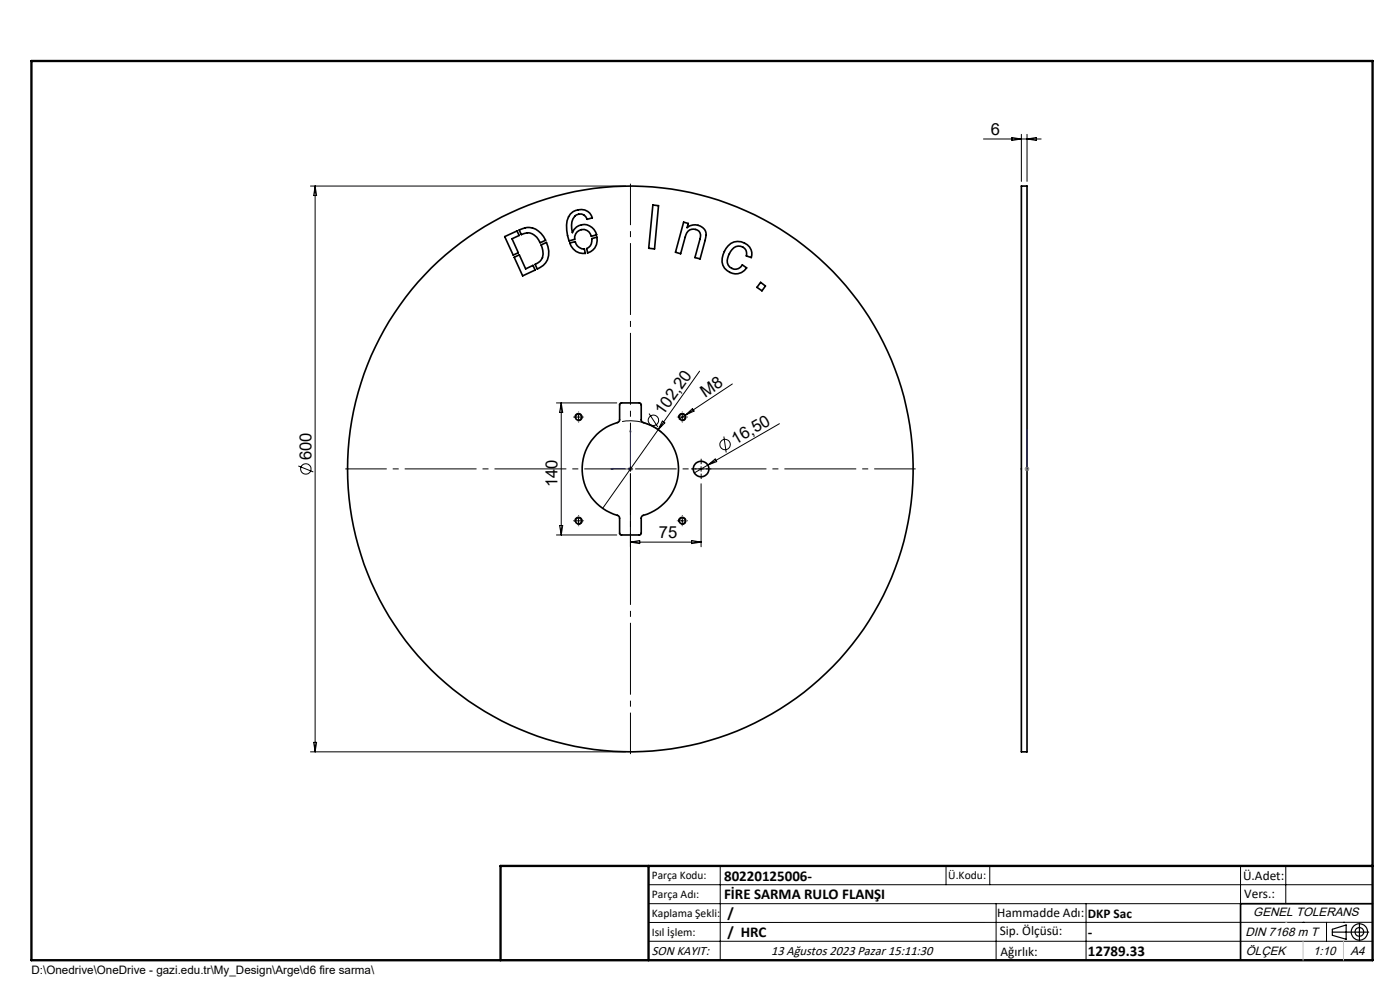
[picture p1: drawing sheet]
<svg xmlns="http://www.w3.org/2000/svg" width="297mm" height="210mm" viewBox="0 0 297 210" stroke-linecap="round" stroke-linejoin="round" font-family="sans-serif">
<g fill="none" stroke="#000" stroke-width=".35">
<path d="M216.7 39.5h1.2v120h-1.2zM107.1 50.2l2.6-1.2 .4 .9-1.5 .8 1.4 2.9-1.1 .5zM109.1 54.6l1.1-.5 1.3 2.9 1.6-.7 .4 1-2.6 1.2zM110.1 48.8a3.8 3.8 0 0 1 5.6 2.2l-1.1 .5a2.73 2.73 0 0 0-4-1.7zM114.8 52l1.1-.6a3.8 3.8 0 0 1-1.9 5.7l-.5-1a2.56 2.56 0 0 0 1.5-3.6zM120.9 51.6l1.1-.3a1.99 1.99 0 0 0 2 1.5l.2 1a3 3 0 0 1-3.3-2.2zM121 45.4a2.74 2.74 0 0 1 4.7 .8l-1.1 .3a1.59 1.59 0 0 0-1.5-1.1 1.59 1.59 0 0 0-1.6 1.1 4.6 4.6 0 0 0-.1 2.8 2.69 2.69 0 0 1 2.8-1.7 2.69 2.69 0 0 1 2.4 2.2l-1.2 .3a1.79 1.79 0 0 0-2-1.4 1.79 1.79 0 0 0-1.5 2.1l-1.2 .3a6.1 6.1 0 0 1 .3-5.7zM125.6 50.6l1-.3a2.81 2.81 0 0 1-1.9 3.3l-.2-.9a1.83 1.83 0 0 0 1.1-2.1zM138.5 43.5l1.2 .1-.8 9.2-1.3-.1zM145 47.1l1 .3-.2 .9a2.38 2.38 0 0 1 3-.2 2.38 2.38 0 0 1 .8 2.9l-1.1 3.9-1.1-.3 1.1-3.8a1.57 1.57 0 0 0-1-2.2 1.57 1.57 0 0 0-2 1.3l-1.1 3.9-1.1-.3zM154.5 52.1a2.91 2.91 0 0 1 3.2-.7 2.91 2.91 0 0 1 1.8 2.7l-.1 .5-1.1-.3a1.68 1.68 0 0 0-.9-2 1.68 1.68 0 0 0-2.1 .6l-.8 1.4a1.76 1.76 0 0 0 .5 2.5 1.76 1.76 0 0 0 2.5-.6l.9 .6a2.88 2.88 0 0 1-3.8 .9 2.88 2.88 0 0 1-1.2-3.7l.6-1.3zM161.4 59.9l1 .8-.8 1-1-.7z"/>
<path d="M131.6 85.6l.2-.1h4.1l.1 .3v3.3l.2 .4a10.3 10.3 0 0 1 7.7 10 10.3 10.3 0 0 1-7.7 10l-.2 .3v3.4l-.3 .3-4.1-.1-.2-3.5-.2-.4a10.3 10.3 0 0 1-7.7-10 10.3 10.3 0 0 1 7.7-10l.2-.4zM291.2 191.7h-28v12"/>
<circle cx="122.7" cy="88.5" r=".64"/>
<circle cx="133.7" cy="99.5" r="60"/>
<circle cx="144.7" cy="88.5" r=".66"/>
<circle cx="148.7" cy="99.5" r="1.65"/>
<circle cx="122.7" cy="110.5" r=".64"/>
<circle cx="144.7" cy="110.5" r=".66"/>
</g>
<g fill="none" stroke="#000" stroke-width=".21">
<path d="M65.9 39.5h66.8M66.9 39.5v120M66.9 39.5l.3 2h-.7zM208.6 29.5h12.3M214.7 29.2l2 .3-2 .3zM216.7 28.5v10M217.9 28.5v10M217.9 29.5l2-.3v.6zM148.4 78.7l-8.8 12.4M63.3 98.8l3.2 1.3M118 85.5h12.8M119.1 85.5v28"/>
<path d="M119.1 85.5l.3 2h-.7zM122 88.7a.8 .8 0 0 1 .7-1 .8 .8 0 0 1 .8 .8 .8 .8 0 0 1-1 .7M122.2 88.5h1M122.7 88v1M132 89.4a10.2 10.2 0 0 1 8.4 2.3M133.2 99.5h1M133.7 99v1M137.7 87.7l1.9 2.9M139.6 91.1l-11.8 16.7M140.5 89.3l.5 .4-1.4 1.4zM144 88.7a.79 .79 0 0 1 .7-1 .79 .79 0 0 1 .8 .8 .79 .79 0 0 1-1 .7M144.2 88.5h1"/>
<path d="M144.7 88v1M145.4 88l-1.3 .9M145.4 88l1.5-1.3 .3 .5zM148.2 99.5h1M148.7 99v1M150.1 98.7l1.6-1.3 .3 .5zM153.6 92.6l.5 3.4M155.4 81.4l-10 6.6M165.3 89.9l-18 10.4M118 113.5h12.8M118.7 111.5h.7l-.3 2zM122 110.7a.8 .8 0 0 1 .7-1 .8 .8 0 0 1 .8 .9 .8 .8 0 0 1-1 .7"/>
<path d="M122.2 110.5h1M122.7 110v1M133.7 100.5v15.5M133.7 115h15M133.7 115l2-.4v.7zM144 110.7a.79 .79 0 0 1 .7-1 .79 .79 0 0 1 .8 .9 .79 .79 0 0 1-1 .7M144.2 110.5h1M144.7 110v1M146.7 114.6l2 .4-2 .3zM148.7 102.6v13.4M65.9 159.5h66.8M66.5 157.5h.7l-.3 2z"/>
<path d="M137.6 187.7h153.6M137.6 191.7h153.6M137.6 199.7h153.6M152.8 183.7v20M200.7 183.7v4M210 183.7v4M211.3 191.7v12M230.4 191.7v12M263.2 183.7v20M272.8 183.7v8M276.4 195.6h.1M281.4 195.6v4.1"/>
<path d="M285 195.6h.1M291.2 195.6l-153.6 .1"/>
<circle cx="64.9" cy="99.5" r="1.1"/>
<circle cx="138.6" cy="89.2" r="1.11"/>
<circle cx="153.8" cy="94.3" r="1.1"/>
</g>
<g fill="none" stroke="#000" stroke-width=".25">
<path d="M282.6 197.7h7.8M282.6 197.1l3-.9v3l-3-.8zM288.4 195.8v3.8M106.2 203.7h185"/>
<circle cx="288.4" cy="197.7" r="1.74"/>
<circle cx="288.4" cy="197.7" r=".93"/>
</g>
<path d="M129.6 99.5l.4-.1v.2zM133.7 91.1l.1 .5h-.2zM133.7 91.1v8.4h-4.1M217.9 99.4v.2zM217.9 91.1v.5v-.5M217.9 99.5h.1M217.9 91.1v8.4" fill="none" stroke="#00f" stroke-width=".21"/>
<path d="M133.2 99.5h1M133.4 99.1l.7 .7M133.7 99v1M134.1 99.1l-.7 .7M217.3 99.5h1.1M217.5 99.1l.7 .7M217.9 99v1M218.2 99.1l-.7 .7" fill="none" stroke="#808080" stroke-width=".21"/>
<path d="M132.7 99.5h-59.5M133.7 98.5v-59.5M134.7 99.5h59.5M133.7 100.5v59.5" fill="none" stroke="#000" stroke-width=".21" stroke-dasharray="15.2 1.3 1.3 1.3" stroke-dashoffset="6.4" stroke-linecap="butt"/>
<g fill="none" stroke="#000" stroke-width=".21" stroke-dasharray="15.2 1.3 1.3 1.3" stroke-linecap="butt">
<path d="M121.7 88.5h-.1M122.7 87.5v-.2M122.7 89.5v.1M123.7 88.5h.2M143.7 88.5h-.1M144.7 87.5v-.2M144.7 89.5v.1M145.7 88.5h.2M147.7 99.5h-1.1M148.7 98.5v-1.2M149.7 99.5h1.2M121.7 110.5h-.1"/>
<path d="M122.7 109.5v-.2M122.7 111.5v.1M123.7 110.5h.2M143.7 110.5h-.1M144.7 109.5v-.2M144.7 111.5v.1M145.7 110.5h.2M148.7 100.5v1.1"/>
</g>
<path d="M6.7 12.9h284.5v190.8h-284.5zM137.6 183.7v20M291.2 183.7h-185v20" fill="none" stroke="#000" stroke-width=".5"/>
<path d="M276.4 199.7v4M285 199.7v4" fill="none" stroke="#c0c0c0" stroke-width=".21"/>
<path d="M272.8 195.6h.1" fill="none" stroke="#c0c0c0" stroke-width=".25"/>
<g fill="#00f">
<path d="M129.6 99.5l.4 .1v-.2zM133.7 91.1l-.1 .5h.2z"/>
<path d="M217.9 99.4v.2zM217.9 91.1v.5z"/>
</g>
<g font-size="3.5">
<text x="210.2" y="28.7">6</text>
<text x="140.7" y="88.3" transform="rotate(-55 140.7 88.3)">102,20</text>
<text x="149.6" y="84.4" transform="rotate(-33 149.6 84.4)">M8</text>
<text x="156" y="94.4" transform="rotate(-30 156 94.4)">16,50</text>
<text x="66.1" y="97.6" transform="rotate(-90 66.1 97.6)">600</text>
<text x="118.3" y="103.4" transform="rotate(-90 118.3 103.4)">140</text>
<text x="139.8" y="114.2">75</text>
</g>
<g font-size="3.2">
<text x="153.6" y="190.8">FİRE SARMA RULO FLANŞI</text>
<text x="153.6" y="186.8">80220125006-</text>
<text x="154.3" y="194.8">/</text>
<text x="154.3" y="198.8">/ HRC</text>
<text x="230.8" y="198.7">-</text>
<text x="230.8" y="202.8">12789.33</text>
</g>
<g font-size="2.8">
<text x="263.7" y="186.7">Ü.Adet:</text>
<text x="263.9" y="190.5">Vers.:</text>
<text x="211.5" y="194.5">Hammadde Adı:</text>
<text x="230.8" y="194.7">DKP Sac</text>
<text x="138.3" y="202.6">SON KAYIT:</text>
<text x="163.6" y="202.6">13 Ağustos 2023 Pazar 15:11:30</text>
<text x="212.1" y="198.4">Sip. Ölçüsü:</text>
<text x="212.2" y="202.7">Ağırlık:</text>
</g>
<g font-size="2.6">
<text x="265.9" y="194.4">GENEL TOLERANS</text>
<text x="264.2" y="198.5">DIN 7168 m T</text>
<text x="264.3" y="202.6">ÖLÇEK</text>
<text x="278.5" y="202.6">1:10</text>
<text x="286.5" y="202.6">A4</text>
</g>
<g font-size="2.5">
<text x="138.3" y="186.4">Parça Kodu:</text>
<text x="138.3" y="190.5">Parça Adı:</text>
<text x="201.2" y="186.5">Ü.Kodu:</text>
<text x="138.3" y="194.5">Kaplama Şekli:</text>
<text x="138.3" y="198.6">Isıl İşlem:</text>
<text x="6.7" y="206.7">D:\Onedrive\OneDrive - gazi.edu.tr\My_Design\Arge\d6 fire sarma\</text>
</g>
</svg>
